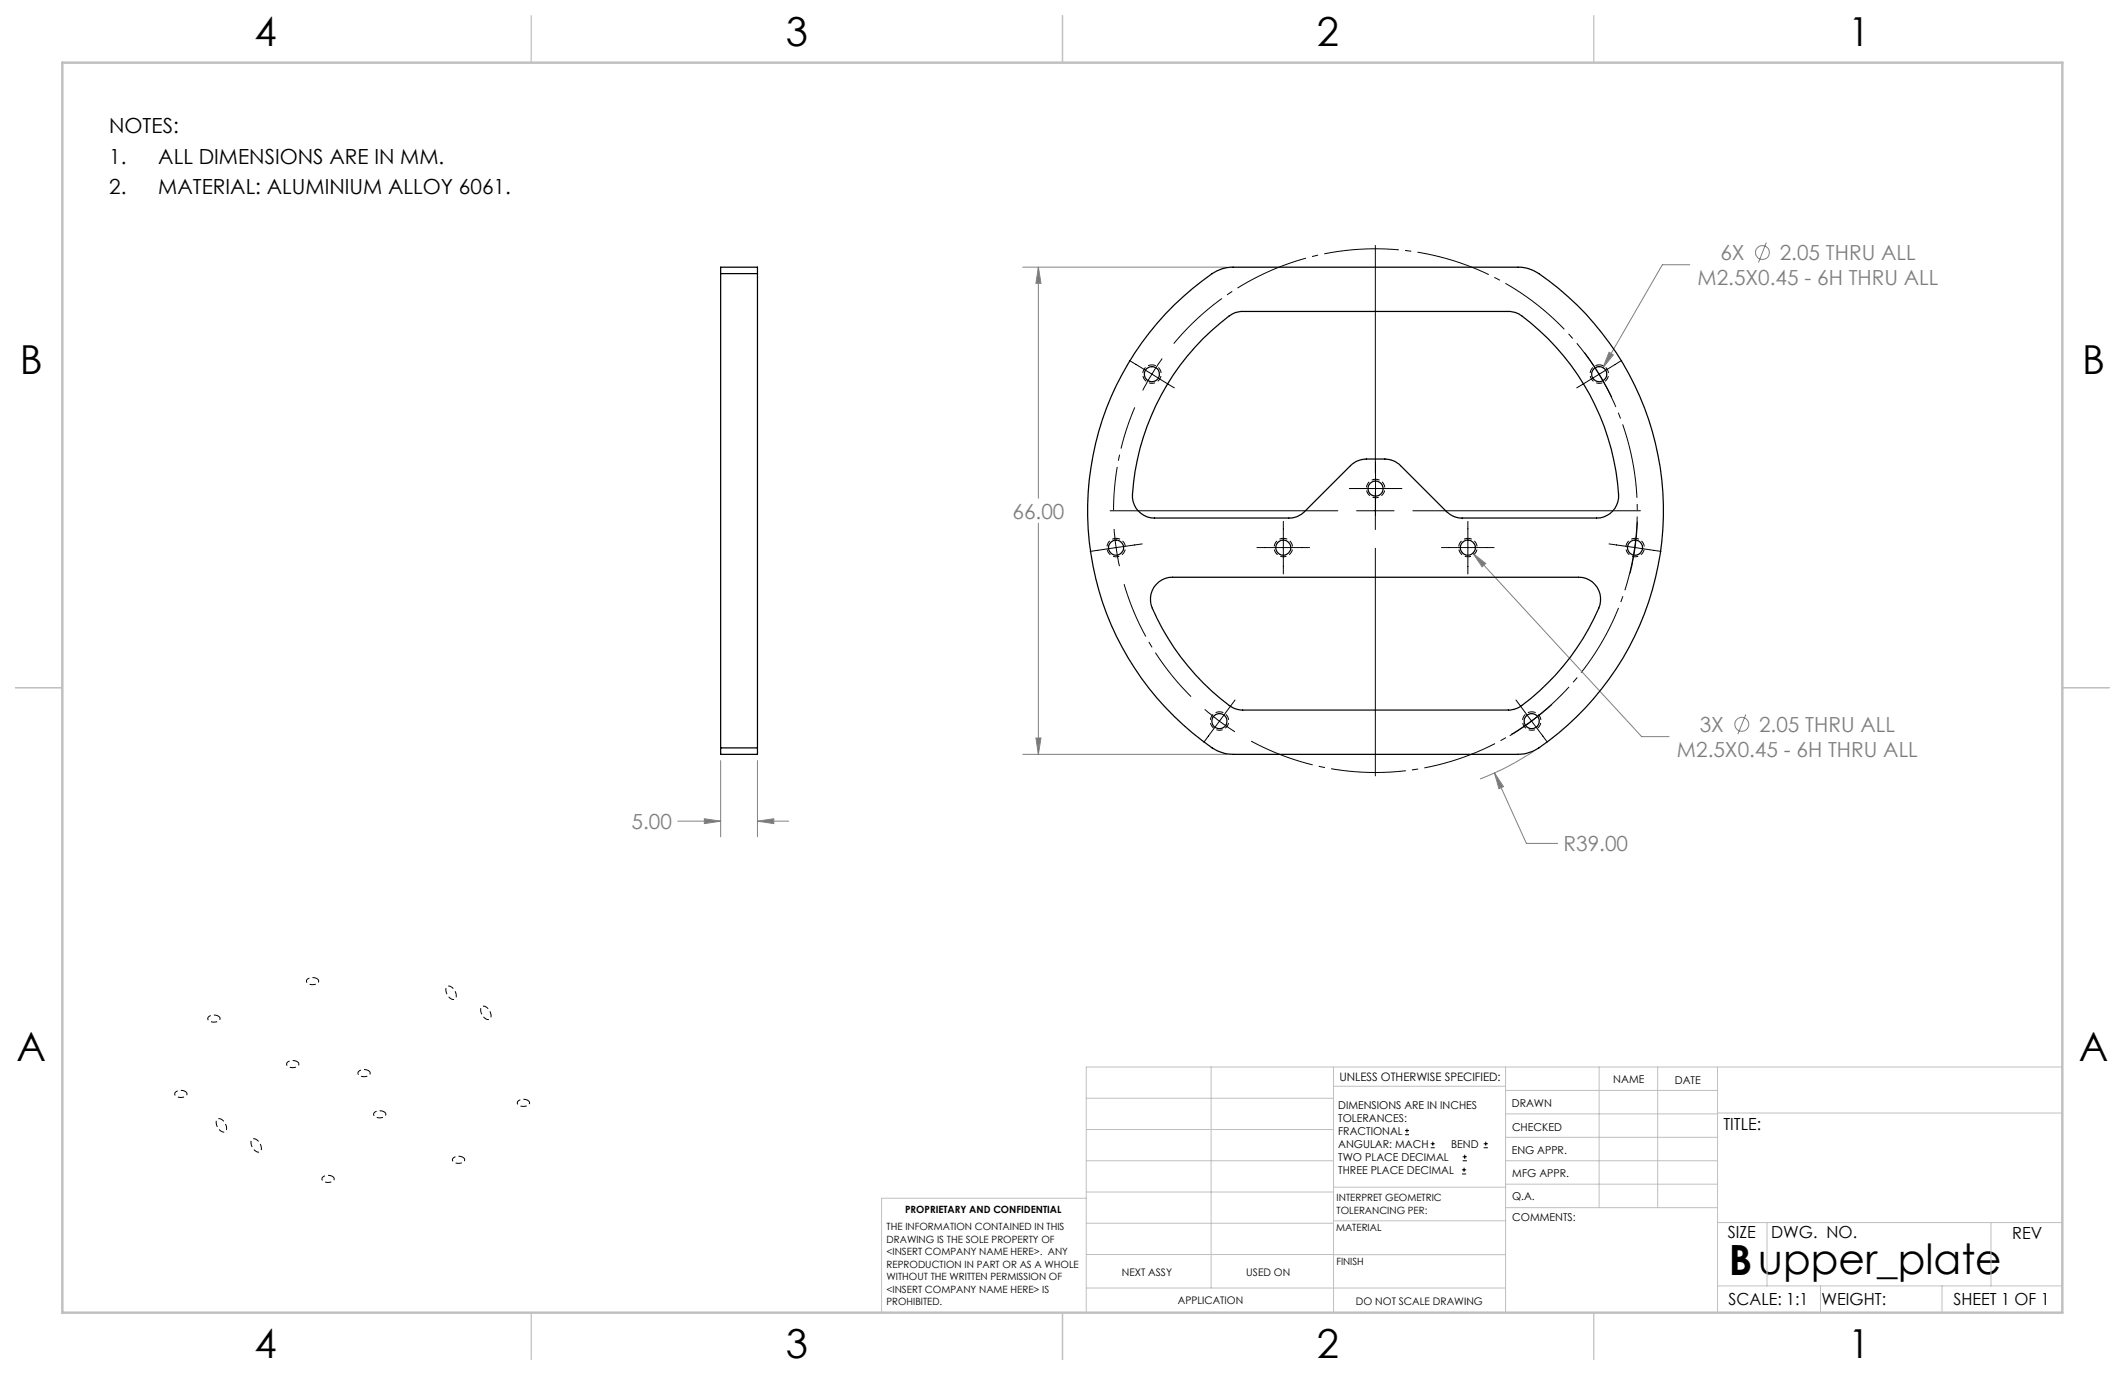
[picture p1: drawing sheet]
<svg xmlns="http://www.w3.org/2000/svg" width="432mm" height="279mm" viewBox="0 0 432 279" stroke-linecap="round" stroke-linejoin="round" font-family="sans-serif">
<g fill="none" stroke="#808080" stroke-width=".2">
<path d="M207.8 54.3h41.5M211 54.3l.5 3.3h-1zM211 54.3v46.9M343.4 53.8h-5.6l-12.1 20.9M358.9 49.3l-1.6 4M327 71.6l.8 .5-2.1 2.6zM211 106.3v47M299.3 112.4l2.6 2.1-.7 .7zM299.3 112.4l34.3 37.3h5.6M146.4 154.6v15.4M153.9 154.6v15.4M207.8 153.3h41.5"/>
<path d="M210.5 150h1l-.5 3.3zM303.7 157.1l1.8 2.7-.9 .5zM303.7 157.1l6.5 14.3h6.3M311.6 152.7a59.4 59.4 0 0 1-10.9 5.6M354.8 145.2l-1.7 4M137.7 166.9h8.7M143.1 166.4l3.3 .5-3.3 .5zM153.9 166.9l3.3-.5v1zM153.9 166.9h6.4"/>
<circle cx="358.1" cy="51.3" r="1.42"/>
<circle cx="353.9" cy="147.2" r="1.41"/>
</g>
<g fill="none" stroke="#000" stroke-width=".2">
<path d="M279.5 49.9v46.3M229.5 73.2l4.6 2.8M234.1 76l4.5 2.8M234.1 76l-1.9 3.3M236.1 72.8l-2 3.2M321.9 71.6l3.1 4.4M325 76l-4.6 2.8M325 76l2.5 4.7M329.5 73.2l-4.5 2.8M274.2 99.3h10.7M279.5 100v7.6M279.5 93.9v10.7"/>
<path d="M225.6 103.8h46.3M226.4 107.5l.4 3.8M226.8 111.3l-5.3 .7M226.8 111.3l.7 3.7M232.1 110.5l-5.3 .8M255.4 111.3h10.7M260.8 105.9v10.7M275.7 103.8h7.6M279.5 111.4v46.3M287.1 103.8h46.2M292.9 111.3h10.7M298.3 105.9v10.7"/>
<path d="M327 110.5l5.2 .8M332.2 111.3l-1 5.2M332.2 111.3l5.3 .7M332.7 106l-.5 5.3M244.8 144.1l3 2.4M247.8 146.5l-3.2 4.3M247.8 146.5l3.1 2.2M251 142.2l-3.2 4.3M308 142.2l3.2 4.3M311.2 146.5l3.2 4.3M311.2 146.5l-4.4 3M315.3 143.1l-4.1 3.4"/>
<path d="M285.5 230.6h.8M285.5 229.7h.8M285.9 229.3v.9M290.7 233.2h.8M290.7 232.4h.8M291.1 232v.8M297.1 238.5h.8M297.1 237.7h.8M297.2 235.9h.9M297.2 235.1h.9M297.5 237.3v.8M297.6 234.6v.9"/>
<path d="M301.5 233.2h.8M301.5 232.4h.8M301.9 232v.8"/>
</g>
<path d="M234.1 74.1a1.88 1.88 0 0 0-1.7 2.8 1.88 1.88 0 0 0 3.2 .2 1.88 1.88 0 0 0-1.3-2.9l-.2-.1M325 74.1a1.88 1.88 0 0 0-1.7 2.8 1.88 1.88 0 0 0 3.2 .2 1.88 1.88 0 0 0-1.3-2.9l-.2-.1M279.5 97.4a1.88 1.88 0 0 0-1.6 2.7 1.88 1.88 0 0 0 3.2 .2 1.88 1.88 0 0 0-1.4-2.9h-.2M226.8 109.4a1.88 1.88 0 0 0-1.7 2.7 1.88 1.88 0 0 0 3.3 .2 1.88 1.88 0 0 0-1.4-2.9h-.2M260.8 109.4a1.88 1.88 0 0 0-1.7 2.7 1.88 1.88 0 0 0 3.2 .2 1.88 1.88 0 0 0-1.3-2.9h-.2M298.3 109.4a1.88 1.88 0 0 0-1.7 2.7 1.88 1.88 0 0 0 3.2 .2 1.88 1.88 0 0 0-1.3-2.9h-.2M332.3 109.4a1.88 1.88 0 0 0-1.7 2.7 1.88 1.88 0 0 0 3.2 .2 1.88 1.88 0 0 0-1.3-2.9h-.2M247.8 144.6a1.88 1.88 0 0 0-1.7 2.8 1.88 1.88 0 0 0 3.3 .2 1.88 1.88 0 0 0-1.4-2.9l-.2-.1M311.3 144.6a1.88 1.88 0 0 0-1.7 2.8 1.88 1.88 0 0 0 3.2 .2 1.88 1.88 0 0 0-1.3-2.9l-.2-.1" fill="none" stroke="#000" stroke-width=".2" stroke-dasharray="1.3 .6" stroke-dashoffset=".5" stroke-linecap="butt"/>
<path d="M91.7 200.5a.72 .72 0 0 0-1 .1 .72 .72 0 0 0-.1 .9 1.63 1.63 0 0 0 1.8 1.5 1.82 1.82 0 0 0-.7-2.5M98.7 204.6a.72 .72 0 0 0-.9 .1 .72 .72 0 0 0-.1 .9 1.63 1.63 0 0 0 1.8 1.5 1.82 1.82 0 0 0-.8-2.5M45 229.9a1.82 1.82 0 0 1-.8-2.5 1.76 1.76 0 0 1 1.8 2v.1a.63 .63 0 0 1-.4 .5 .63 .63 0 0 1-.6-.1M52.1 234a1.82 1.82 0 0 1-.8-2.5 1.76 1.76 0 0 1 1.8 1.9v.2a.63 .63 0 0 1-.4 .5 .63 .63 0 0 1-.6-.1" fill="none" stroke="#000" stroke-width=".2" stroke-dasharray="1.3 .6" stroke-dashoffset=".7" stroke-linecap="butt"/>
<path d="M64.4 198.9a1.45 1.45 0 0 0-2.1 .5 1.46 1.46 0 0 0 2.5 0l-.4-.5M44.4 206.5a1.45 1.45 0 0 0-2.2 .5 1.46 1.46 0 0 0 2.5 0l-.3-.5M60.4 215.7a1.45 1.45 0 0 0-2.2 .6 1.46 1.46 0 0 0 2.5-.1l-.3-.5M74.9 217.6a1.45 1.45 0 0 0-2.2 .5 1.46 1.46 0 0 0 2.5-.1l-.3-.4M37.6 221.8a1.45 1.45 0 0 0-2.1 .5 1.46 1.46 0 0 0 2.5 0l-.4-.5M67.5 239a1.45 1.45 0 0 0-2.1 .6 1.46 1.46 0 0 0 2.5-.1l-.4-.5M78 225.9a1.45 1.45 0 0 0-2.1 .6 1.46 1.46 0 0 0 2.5-.1l-.4-.5M94.1 235.2a1.45 1.45 0 0 0-2.2 .5 1.46 1.46 0 0 0 2.5 0l-.3-.5M107.2 223.6a1.45 1.45 0 0 0-2.1 .6 1.46 1.46 0 0 0 2.5-.1l-.4-.5" fill="none" stroke="#000" stroke-width=".2" stroke-dasharray="1.3 .6" stroke-dashoffset=".3" stroke-linecap="butt"/>
<path d="M230.6 82.8a53.2 53.2 0 0 0-4.3 20.9" fill="none" stroke="#000" stroke-width=".2" stroke-dasharray="15.2 1.3 1.3 1.3" stroke-dashoffset="6.4" stroke-linecap="butt"/>
<path d="M228.4 118.7a53.2 53.2 0 0 0 13.6 22.9" fill="none" stroke="#000" stroke-width=".2" stroke-dasharray="15.2 1.3 1.3 1.3" stroke-dashoffset="3.7" stroke-linecap="butt"/>
<path d="M254.2 150.6a53.2 53.2 0 0 0 70.4-18.6 53.2 53.2 0 0 0-13.9-71.4 53.2 53.2 0 0 0-72.2 9.2" fill="none" stroke="#000" stroke-width=".2" stroke-dasharray="15.2 1.3 1.3 1.3" stroke-dashoffset="1.8" stroke-linecap="butt"/>
<g fill="none" stroke="#c0c0c0" stroke-width=".2">
<path d="M246.1 216.8v44.9M271 216.8v49.9M305.9 216.8v49.9M324.9 216.8v28.6M336.8 216.8v28.6M349 216.8v49.9M419.1 216.8h-198.4v49.9M220.7 235.9h50.3M220.7 229.5h50.3M220.7 223.2h50.3M271 220.7h34.9M305.9 231.1h43.1"/>
<path d="M305.9 226.3h43.1M305.9 221.6h43.1M305.9 235.9h43.1M349 226.2h70.1M220.7 248.6h50.3M220.7 242.2h50.3M220.7 254.9h50.3M220.7 243.5h-41.6v23.2M271 255h34.9M271 248.1h35M271 241.2h35M305.9 240.6h43.1"/>
<path d="M306 245.4h43M349 248.4h70.1M359.1 248.4v12.9M404.6 248.4v12.9M220.7 261.7h85.2M349 261.3h70.1M369.9 261.3v5.4M394.6 261.3v5.4"/>
</g>
<path d="M108 3.2v9.5M215.9 3.2v9.5M323.8 3.2v9.5M3.1 139.7h9.6M419.1 139.7h9.5M108 266.7v9.6M215.9 266.7v9.6M323.8 266.7v9.6" fill="none" stroke="#c0c0c0" stroke-width=".25"/>
<path d="M12.7 12.7h406.4v254h-406.4z" fill="none" stroke="#c0c0c0" stroke-width=".5"/>
<path d="M210.5 150h1l-.5 3.3zM211 54.3l.5 3.3h-1zM327 71.6l-1.3 3.1 2.1-2.6zM299.3 112.4l1.9 2.8 .7-.7zM303.7 157.1l.9 3.2 .9-.5zM143.1 166.4l3.3 .5-3.3 .5zM153.9 166.9l3.3-.5v1z" fill="#808080"/>
<g fill="none" stroke="#000" stroke-width=".25">
<path d="M146.4 55.6v96.4M146.4 55.6v-1.3h7.5v1.3M146.4 55.6h7.5M153.9 55.6v96.4M238.6 62a50.6 50.6 0 0 1 8.7-7l1.1-.4 1.6-.3h58.4a7.4 7.4 0 0 1 4.3 1.3 58.4 58.4 0 0 1-1 96.9l-1.6 .6-1.7 .2h-57.8a8.1 8.1 0 0 1-4.3-1.3 58.5 58.5 0 0 1-7.7-90zM244.4 68.8l5.4-4.6a4.3 4.3 0 0 1 2.7-.9h54a4.3 4.3 0 0 1 2.7 .9 49.2 49.2 0 0 1 19.7 37 4.5 4.5 0 0 1-4.5 4.1h-27.3a4.4 4.4 0 0 1-3.2-1.3l-9.3-9.4a4.6 4.6 0 0 0-3.2-1.3h-3.8a4.6 4.6 0 0 0-3.2 1.3l-9.3 9.4a4.2 4.2 0 0 1-3.2 1.3h-27.3a4.5 4.5 0 0 1-4.5-4.8 50 50 0 0 1 14.3-31.7zM235 118.7a4.4 4.4 0 0 1 3.3-1.4h82.4a4.5 4.5 0 0 1 4.2 6.3 46.9 46.9 0 0 1-16.6 20.3l-1.4 .4h-54.4a4.6 4.6 0 0 1-2.7-.9 48.7 48.7 0 0 1-15.9-20.5 4.4 4.4 0 0 1 1.1-4.2zM146.4 152v1.3h7.5v-1.3M146.4 152h7.5"/>
<circle cx="234.1" cy="76" r="1.54"/>
<circle cx="325" cy="76" r="1.53"/>
<circle cx="279.5" cy="99.3" r="1.54"/>
<circle cx="226.8" cy="111.3" r="1.53"/>
<circle cx="260.8" cy="111.3" r="1.53"/>
<circle cx="298.3" cy="111.3" r="1.53"/>
<circle cx="332.2" cy="111.3" r="1.53"/>
<circle cx="247.8" cy="146.5" r="1.55"/>
<circle cx="311.2" cy="146.5" r="1.54"/>
</g>
<text font-size="8.5" x="351.3" y="259">Bupper_plate</text>
<g font-size="8.1">
<text x="51.7" y="9.3">4</text>
<text x="159.7" y="9.3">3</text>
<text x="267.6" y="9.3">2</text>
<text x="375.6" y="9.3">1</text>
<text x="4" y="76">B</text>
<text x="423.1" y="76">B</text>
<text x="3.3" y="215.7">A</text>
<text x="422.4" y="215.7">A</text>
<text x="51.7" y="276">4</text>
<text x="159.7" y="276">3</text>
<text x="267.6" y="276">2</text>
<text x="375.6" y="276">1</text>
</g>
<g font-size="4.2">
<text x="22.2" y="27.1">NOTES:</text>
<text x="22.2" y="33.2">1.</text>
<text x="32.2" y="33.2">ALL DIMENSIONS ARE IN MM.</text>
<text x="22.2" y="39.4">2.</text>
<text x="32.2" y="39.4">MATERIAL: ALUMINIUM ALLOY 6061.</text>
</g>
<g font-size="4.2" fill="#808080">
<text x="349.6" y="52.9">6X</text>
<text x="361.6" y="52.9">2.05 THRU ALL</text>
<text x="345" y="57.9">M2.5X0.45 - 6H THRU ALL</text>
<text x="205.8" y="105.4">66.00</text>
<text x="345.4" y="148.7">3X</text>
<text x="357.5" y="148.7">2.05 THRU ALL</text>
<text x="340.8" y="153.8">M2.5X0.45 - 6H THRU ALL</text>
<text x="128.3" y="168.4">5.00</text>
<text x="317.7" y="173">R39.00</text>
</g>
<g font-size="3.4">
<text x="350.2" y="229.5">TITLE:</text>
<text x="351.1" y="251.6">SIZE</text>
<text x="359.9" y="251.6">DWG. NO.</text>
<text x="408.9" y="251.7">REV</text>
<text x="351.2" y="265.2">SCALE: 1:1</text>
<text x="370.1" y="265.3">WEIGHT:</text>
<text x="396.9" y="265.2">SHEET 1 OF 1</text>
</g>
<text font-size="2.4" x="272.2" y="219.7">UNLESS OTHERWISE SPECIFIED:</text>
<g font-size="2.2">
<text x="327.8" y="220.1">NAME</text>
<text x="340.3" y="220.2">DATE</text>
<text x="271.9" y="225.3">DIMENSIONS ARE IN INCHES</text>
<text x="271.9" y="227.9">TOLERANCES:</text>
<text x="307.2" y="224.9">DRAWN</text>
<text x="271.9" y="230.6">FRACTIONAL</text>
<text x="271.9" y="233.2">ANGULAR: MACH</text>
<text x="294.9" y="233.2">BEND</text>
<text x="307.3" y="229.8">CHECKED</text>
<text x="271.9" y="235.9">TWO PLACE DECIMAL</text>
<text x="271.9" y="238.5">THREE PLACE DECIMAL</text>
<text x="307.2" y="234.5">ENG APPR.</text>
<text x="307.3" y="239.2">MFG APPR.</text>
<text x="307.3" y="243.9">Q.A.</text>
<text x="307.3" y="248.1">COMMENTS:</text>
</g>
<g font-size="2.1">
<text x="227.9" y="259.2">NEXT ASSY</text>
<text x="253.3" y="259.2">USED ON</text>
<text x="239.3" y="265">APPLICATION</text>
<text x="275.5" y="265.1">DO NOT SCALE DRAWING</text>
</g>
<g font-size="2">
<text x="271.6" y="244.1">INTERPRET GEOMETRIC</text>
<text x="180.2" y="250">THE INFORMATION CONTAINED IN THIS</text>
<text x="183.9" y="246.4">PROPRIETARY AND CONFIDENTIAL</text>
<text x="271.5" y="250.2">MATERIAL</text>
<text x="271.6" y="246.6">TOLERANCING PER:</text>
<text x="180.2" y="252.5">DRAWING IS THE SOLE PROPERTY OF</text>
<text x="180.2" y="255.1">&lt;INSERT COMPANY NAME HERE&gt;. ANY</text>
<text x="180.2" y="257.6">REPRODUCTION IN PART OR AS A WHOLE</text>
<text x="271.5" y="257">FINISH</text>
<text x="180.2" y="260.1">WITHOUT THE WRITTEN PERMISSION OF</text>
<text x="180.2" y="262.6">&lt;INSERT COMPANY NAME HERE&gt; IS</text>
<text x="180.2" y="265.2">PROHIBITED.</text>
</g>
</svg>
